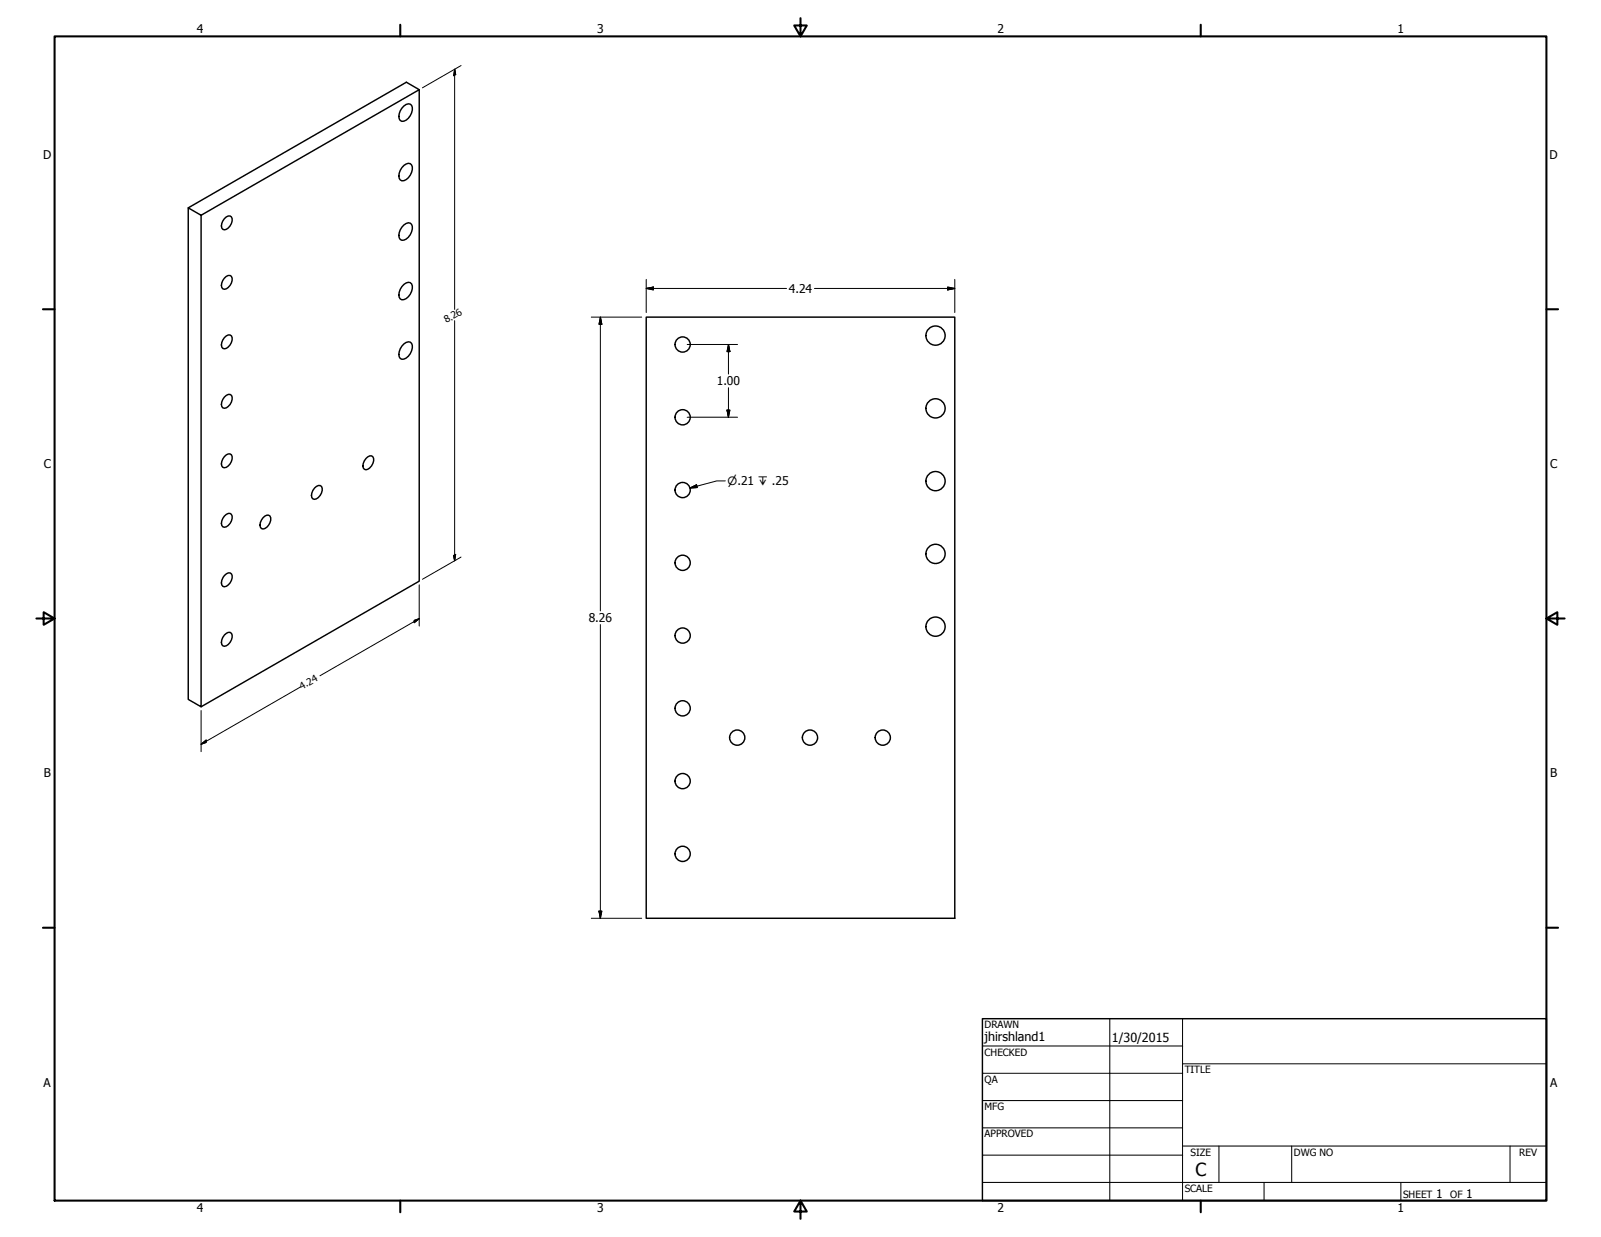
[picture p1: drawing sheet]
<svg xmlns="http://www.w3.org/2000/svg" width="559mm" height="432mm" viewBox="0 0 559 432" stroke-linecap="round" stroke-linejoin="round" font-family="sans-serif">
<!-- layer: Visible (ANSI) -->
<g fill="none" stroke="#000" stroke-width=".51">
<path d="M141 37a1.7 1.7 0 0 1 2.7-.2 4.3 4.3 0 0 1-3.4 5.6 1.92 1.92 0 0 1-1-2.7l.4-1zM146.3 31.3v171.6l-76.1 43.8M141 57.7a1.68 1.68 0 0 1 2.7-.1 4.3 4.3 0 0 1-3.4 5.5 1.92 1.92 0 0 1-1-2.6l.4-1zM65.7 72.6l4.5 2.5v171.6l-4.5-2.6zM65.7 72.6l76.1-43.9 4.5 2.6-76.1 43.8M78.3 76.3a1.64 1.64 0 0 1 2.5-.6 3.4 3.4 0 0 1-2.5 4.5l-.5-.1a2.68 2.68 0 0 1 .5-3.8zM141 78.5a1.68 1.68 0 0 1 2.7-.2 4.3 4.3 0 0 1-3.4 5.6 1.92 1.92 0 0 1-1-2.7l.4-1zM78.3 97.1a1.64 1.64 0 0 1 2.5-.6 3.4 3.4 0 0 1-2.5 4.5l-.5-.2a2.68 2.68 0 0 1 .5-3.7zM141 99.3a1.72 1.72 0 0 1 2.7-.2 4.3 4.3 0 0 1-3.4 5.5 1.92 1.92 0 0 1-1-2.6l.4-1zM78.3 117.9a1.64 1.64 0 0 1 2.5-.7 3.4 3.4 0 0 1-2.5 4.6l-.5-.2a2.71 2.71 0 0 1 .5-3.7zM225.6 110.7h107.6v209.8h-107.6zM78.3 138.6a1.64 1.64 0 0 1 2.5-.6 3.4 3.4 0 0 1-2.5 4.5l-.5-.1a2.71 2.71 0 0 1 .5-3.8z"/>
<path d="M141 120a1.72 1.72 0 0 1 2.7-.1 4.3 4.3 0 0 1-3.4 5.5 1.92 1.92 0 0 1-1-2.6l.4-1zM78.3 159.4a1.64 1.64 0 0 1 2.5-.6 3.4 3.4 0 0 1-2.5 4.5l-.5-.2a2.71 2.71 0 0 1 .5-3.7zM109.7 170.4a1.64 1.64 0 0 1 2.5-.6 3.4 3.4 0 0 1-2.5 4.5l-.5-.2a2.68 2.68 0 0 1 .5-3.7zM127.7 160.1a1.59 1.59 0 0 1 2.5-.6 3.5 3.5 0 0 1-2.5 4.5l-.5-.2a2.65 2.65 0 0 1 .5-3.7zM78.3 180.1a1.61 1.61 0 0 1 2.5-.5 3.4 3.4 0 0 1-2.5 4.4l-.5-.1a2.71 2.71 0 0 1 .5-3.8zM91.8 180.7a1.63 1.63 0 0 1 2.4-.6 3.5 3.5 0 0 1-2.4 4.6l-.6-.2a2.65 2.65 0 0 1 .6-3.8zM78.3 200.9a1.61 1.61 0 0 1 2.5-.6 3.5 3.5 0 0 1-2.5 4.5l-.5-.1a2.71 2.71 0 0 1 .5-3.8zM78.3 221.7a1.61 1.61 0 0 1 2.5-.6 3.5 3.5 0 0 1-2.5 4.5l-.5-.2a2.71 2.71 0 0 1 .5-3.7z"/>
<circle cx="326.5" cy="117.1" r="3.4"/>
<circle cx="238.3" cy="120.3" r="2.66"/>
<circle cx="238.3" cy="145.7" r="2.66"/>
<circle cx="326.5" cy="142.5" r="3.4"/>
<circle cx="238.3" cy="171.1" r="2.66"/>
<circle cx="326.5" cy="167.9" r="3.4"/>
<circle cx="238.3" cy="196.5" r="2.66"/>
<circle cx="326.5" cy="193.3" r="3.4"/>
<circle cx="326.5" cy="218.7" r="3.4"/>
<circle cx="238.3" cy="221.9" r="2.66"/>
<circle cx="238.3" cy="247.3" r="2.66"/>
<circle cx="257.3" cy="257.5" r="2.66"/>
<circle cx="282.7" cy="257.5" r="2.66"/>
<circle cx="308.1" cy="257.5" r="2.66"/>
<circle cx="238.3" cy="272.7" r="2.66"/>
<circle cx="238.3" cy="298.1" r="2.66"/>
</g>
<!-- layer: Border (ANSI) -->
<g fill="none" stroke="#000" stroke-width=".72">
<path d="M19 12.7h520.8v406.4h-520.8zM139.7 8.6v4.1M279.4 6.3v6.4l-2.2-3.8h4.4l-2.2 3.8M419.1 8.6v4.1M15 107.9h4M539.8 107.9h4M12.7 215.9h6.3l-3.8-2.2v4.4l3.8-2.2M539.8 215.9l3.8 2.2v-4.4l-3.8 2.2h6.3M15 323.8h4M539.8 323.8h4M139.7 419.1v4.1M279.4 419.1l2.2 3.8h-4.4l2.2-3.8v6.3"/>
<path d="M419.1 419.1v4.1"/>
</g>
<!-- layer: Title (ANSI) -->
<g fill="none" stroke="#000" stroke-width=".36">
<path d="M387.3 355.6v63.5M412.7 355.6v63.5M342.9 365.1h69.8M342.9 374.6h69.8M412.7 371.3h127.1M342.9 384.2h69.8M342.9 393.7h69.8M342.9 412.7h196.9M342.9 403.2h69.8M412.7 400h127.1M425.4 400v12.7M441.2 412.7v6.4"/>
<path d="M450.8 400v12.7M488.9 412.7v6.4M527 400v12.7"/>
</g>
<path d="M342.9 355.6h196.9v63.5h-196.9z" fill="none" stroke="#000" stroke-width=".51"/>
<!-- layer: Dimension (ANSI) -->
<g fill="none" stroke="#000" stroke-width=".35">
<path d="M158.7 24.2l.3 1.8-.7 .4zM158.7 24.2v83.8M160.9 22.9l-13.5 7.7M225.6 97.5v11.6M333.2 97.5v11.6M158.7 111.9v83.8M206.4 110.7h17.6M209.5 110.7l.6 2.5h-1zM209.5 110.7v102.5M225.6 100.7l2.4-.5v1zM225.6 100.7h48.9M284.3 100.7h48.9"/>
<path d="M330.8 100.2l2.4 .5-2.4 .5zM239.8 120.2h17.6M254.3 120.2l.5 2.5h-1.1zM254.3 120.2v10.4M254.3 135.3v10.3M239.8 145.6h17.6M253.7 143.2h1.1l-.5 2.4zM158.3 193.9l.7-.4-.3 2.2zM160.9 194.5l-13.5 7.7M144.6 216.6l1.7-.7-1.7 1.5zM146.3 215.9l-34.6 20M146.3 204.2v14.3"/>
<path d="M209.5 218v102.5M104.8 239.8l-34.6 20M70.2 259.8l1.7-1.4v.8zM70.2 248v14.4M209.1 318.1h1l-.6 2.4zM206.4 320.5h17.6"/>
</g>
<g fill="#000" stroke="#000" stroke-width=".35">
<path d="M158.7 24.2l.3 1.8zM158.7 24.2l.3 1.8-.7 .4zM209.5 110.7l.6 2.5zM209.5 110.7l.6 2.5h-1zM225.6 100.7l2.4-.5zM225.6 100.7l2.4-.5v1zM330.8 101.2l2.4-.5zM330.8 100.2l2.4 .5-2.4 .5zM254.3 120.2l.5 2.5zM254.3 120.2l.5 2.5h-1.1zM253.7 143.2l.6 2.4zM253.7 143.2h1.1l-.5 2.4z"/>
<path d="M158.3 193.9l.4 1.8zM158.3 193.9l.7-.4-.3 2.2zM144.6 217.4l1.7-1.5zM144.6 216.6l1.7-.7-1.7 1.5zM70.2 259.8l1.7-1.4zM70.2 259.8l1.7-1.4v.8zM209.1 318.1l.4 2.4zM209.1 318.1h1l-.6 2.4z"/>
</g>
<!-- layer: Symbol (ANSI) -->
<path d="M240.8 170.4l2.3-1.2 .3 1zM253.2 167.9h-3l-9.4 2.5" fill="none" stroke="#000" stroke-width=".35"/>
<path d="M240.8 170.4l2.3-1.2zM240.8 170.4l2.3-1.2 .3 1z" fill="#000" stroke="#000" stroke-width=".35"/>
<text font-size="6.3" x="417.2" y="410.6">C</text>
<g font-size="4.4">
<text x="343.7" y="363.5">jhirshland1</text>
<text x="388.1" y="363.7">1/30/2015</text>
</g>
<g font-size="4.2">
<text x="68.7" y="11.7">4</text>
<text x="208.4" y="11.7">3</text>
<text x="348.1" y="11.7">2</text>
<text x="487.8" y="11.7">1</text>
<text x="15.1" y="55.5">D</text>
<text x="540.9" y="55.5">D</text>
<text x="275.3" y="102.3">4.24</text>
<text x="250.2" y="134.5">1.00</text>
<text x="15.3" y="163.4">C</text>
<text x="541" y="163.4">C</text>
<text x="205.5" y="217.1">8.26</text>
<text x="15.3" y="271.4">B</text>
<text x="541.1" y="271.4">B</text>
<text x="15.2" y="379.3">A</text>
<text x="541" y="379.3">A</text>
<text x="501.3" y="418.3">1</text>
<text x="511.8" y="418.3">1</text>
<text x="68.7" y="423.2">4</text>
<text x="208.4" y="423.2">3</text>
<text x="348.1" y="423.2">2</text>
<text x="487.8" y="423.2">1</text>
</g>
<text font-size="4" x="254" y="169.4">⌀.21 ↧ .25</text>
<g font-size="3.5">
<text x="343.7" y="358.9">DRAWN</text>
<text x="343.7" y="368.5">CHECKED</text>
<text x="413.5" y="374.6">TITLE</text>
<text x="343.7" y="378">QA</text>
<text x="343.7" y="387.5">MFG</text>
<text x="343.7" y="397.1">APPROVED</text>
<text x="415.5" y="403.4">SIZE</text>
<text x="451.6" y="403.4">DWG NO</text>
<text x="530.3" y="403.4">REV</text>
<text x="413.5" y="416.1">SCALE</text>
<text x="489.7" y="418.3">SHEET</text>
<text x="506.2" y="418.3">OF</text>
</g>
<g font-size="3.4">
<text x="155.8" y="112.9" transform="rotate(-30 155.8 112.9)">8.26</text>
<text x="105.4" y="240.8" transform="rotate(-30 105.4 240.8)">4.24</text>
</g>
</svg>
